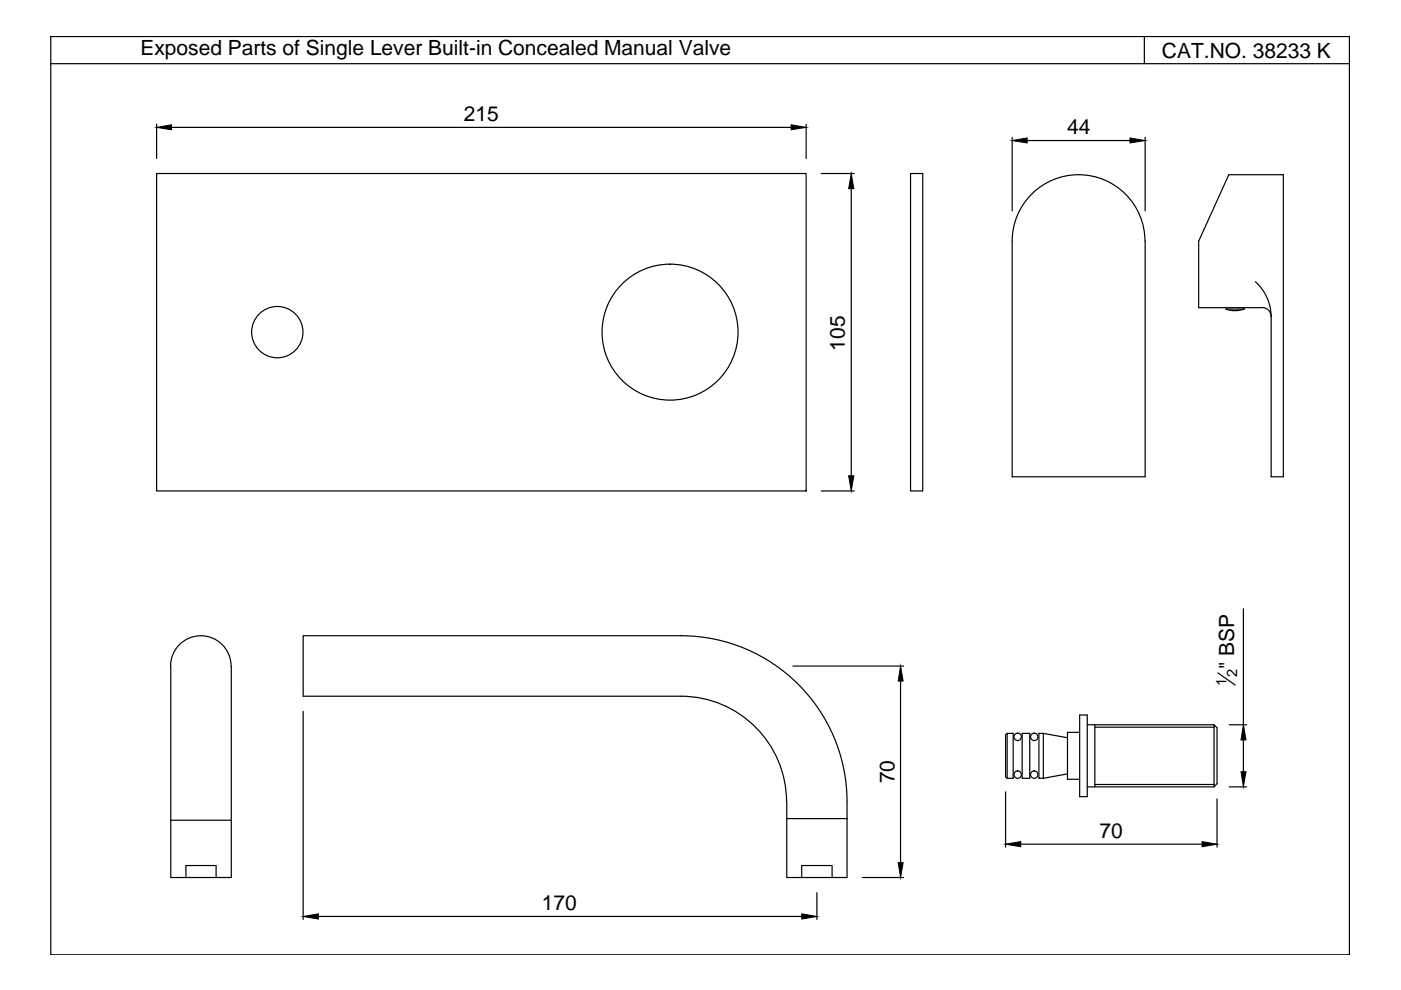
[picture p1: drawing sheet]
<svg xmlns="http://www.w3.org/2000/svg" width="297mm" height="210mm" viewBox="0 0 297 210" stroke-linecap="round" stroke-linejoin="round" font-family="sans-serif">
<!-- layer: 0 -->
<g fill="none" stroke="#000" stroke-width=".25">
<path d="M10.8 7.7h275.3v194.7h-275.3zM10.8 13.5h275.3M242.6 7.7v5.8M33.2 36.8h137.7v67.3h-137.7zM33.2 26.3v7.3M36.4 27h131.3M170.9 26.3v7.3M174.1 36.8h7M193.1 36.8h2.5v67.3h-2.5zM214.6 29.1v15.6M217.8 29.8h21.8M242.8 29.1v15.6"/>
<path d="M180.5 40v60.9M214.6 51.1v50h28.2v-50M242.8 51.1a14.1 14.1 0 0 0-14.1-14.1 14.1 14.1 0 0 0-14.1 14.1M266.2 59.7a10 10 0 0 1 3.3 7.4v34h2.6v-64.1h-11.6l-6.4 14.1v14.1h13.5M259.9 65.5l1.9 .4 1.9-.4M263.8 65.2v.3h-3.9M267.6 65.2a1.93 1.93 0 0 1 1.9 1.9M174.1 104.1h7M144.3 134.8a35.2 35.2 0 0 1 35.3 35.2v3.6M144.4 134.8h-80.1v12.8h80.1M263.6 129.1v24.6M36.2 141.2v32.7"/>
<path d="M49 141.2a6.4 6.4 0 0 0-6.4-6.4 6.4 6.4 0 0 0-6.4 6.4M49 141.2v32.7M64.3 150.8v44.1M144.3 147.6a22.4 22.4 0 0 1 22.5 22.4M168.1 141.2h23.5M190.9 144.4v38.5M213.2 155.8l.3-.3h1.3v9.5h-1.3l-.3-.3zM213.5 155.5v9.5M216.7 155.5h1.6v9.5h-1.6zM221.2 155.5h-.9v9.5h.9M226.3 156.4l-5.1-.9v9.5l5.1-.9M228.9 155.3h-2.6v9.9h2.6"/>
<path d="M228.9 151.6h1.6v17.3h-1.6zM230.5 153.7h26.9M232.1 154.2h25.3M232.1 153.7v13.1M258.2 142.7l3.7 2.5M260.6 153.7h3.7M263.6 156.9v6.7M36.2 173.9h12.8v12.2h-12.8zM166.8 173.6v12.5h12.8v-12.5M166.8 173.6h12.8M166.8 170.1v3.5M213.2 167.9v11.7"/>
<path d="M216.4 179h38.5M230.5 166.8h26.9l.6-.6v-11.9l-.6-.6v13.1M232.1 166.3h25.3M258 169.4v10.2M260.6 166.8h3.7M39.4 186.1v-2.6h6.4v2.6M67.5 194.3h102.5M170 186.1v-2.6h6.4v2.6M173.2 189.3v5.6M182.8 186.1h8.8"/>
<circle cx="58.8" cy="70.4" r="5.4"/>
<circle cx="142.1" cy="70.4" r="14.4"/>
<circle cx="215.8" cy="156.2" r=".78"/>
<circle cx="219.3" cy="156.2" r=".78"/>
<circle cx="215.8" cy="164.2" r=".78"/>
<circle cx="219.3" cy="164.2" r=".78"/>
</g>
<g fill="#000" stroke="#000" stroke-width=".21">
<path d="M33.2 27l3.2-.5v1zM167.7 26.5l3.2 .5-3.2 .5zM214.6 29.8l3.2-.5v1zM239.6 29.3l3.2 .5-3.2 .5zM180.5 36.8l.5 3.2h-1.1zM179.9 100.9h1.1l-.5 3.2zM190.9 141.2l.6 3.2h-1.1zM263.6 153.7l.6 3.2h-1.1zM213.2 179l3.2-.6v1.1zM254.9 178.4l3.1 .6-3.1 .5zM263.1 163.6h1.1l-.6 3.2zM64.3 194.3l3.2-.5v1.1z"/>
<path d="M170 193.8l3.2 .5-3.2 .6zM190.4 182.9h1.1l-.6 3.2z"/>
</g>
<g font-size="4.4">
<text x="29.8" y="11.6">Exposed Parts of Single Lever Built-in Concealed Manual Valve</text>
<text x="246.4" y="12.2">CAT.NO. 38233 K</text>
<text x="98.4" y="25.7">215</text>
<text x="226.3" y="28.5">44</text>
<text x="179.1" y="74.3" transform="rotate(-90 179.1 74.3)">105</text>
<text x="261.7" y="141.9" transform="rotate(-90 261.7 141.9)">&quot; BSP</text>
<text x="189.6" y="166.1" transform="rotate(-90 189.6 166.1)">70</text>
<text x="233.1" y="177.6">70</text>
<text x="114.9" y="193">170</text>
</g>
<g font-size="3.1">
<text x="262.3" y="143.6" transform="rotate(-90 262.3 143.6)">2</text>
<text x="260.1" y="145.5" transform="rotate(-90 260.1 145.5)">1</text>
</g>
</svg>
